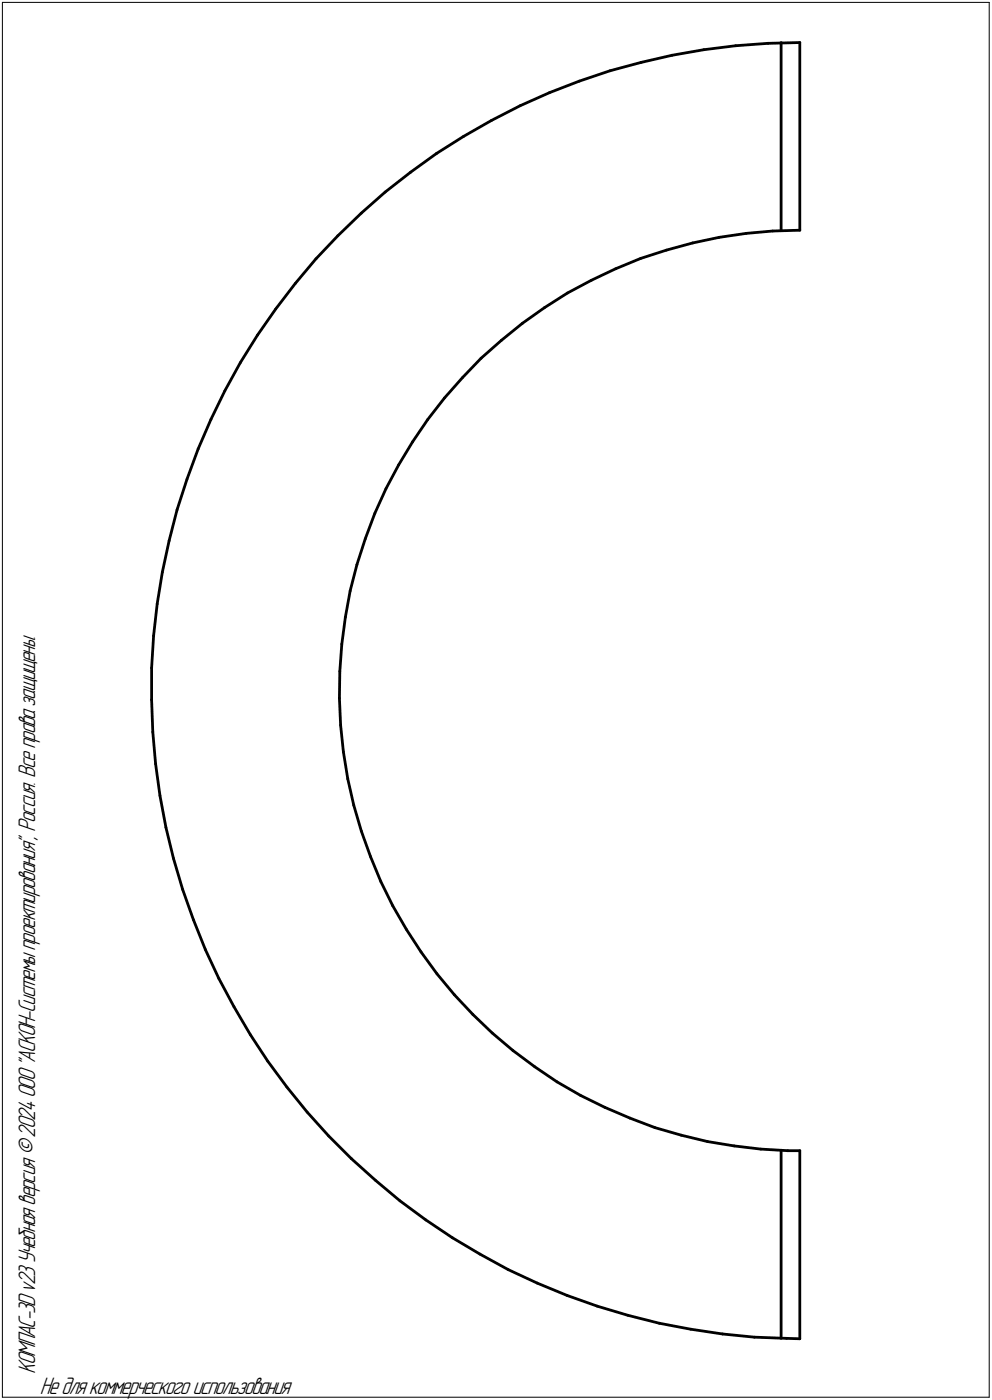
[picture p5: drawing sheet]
<svg xmlns="http://www.w3.org/2000/svg" width="211mm" height="298mm" viewBox="0 0 211 298" stroke-linecap="round" stroke-linejoin="round" font-family="sans-serif">
<g fill="none" stroke="#000" stroke-width=".59">
<path d="M116.9 19.7l6.4-2.4zM123.3 17.3l6.5-2.2zM129.8 15.1l6.6-1.8zM136.4 13.3l6.6-1.5zM143 11.8l6.8-1.2zM149.8 10.6l6.7-.9zM156.5 9.7l6.9-.5zM163.4 9.2l6.8-.1zM166.2 9.1v40zM170.2 9.1v39.9zM87.4 36.7l5.5-4zM92.9 32.7l5.7-3.7z"/>
<path d="M98.6 29l6-3.3zM104.6 25.7l6.1-3.2zM110.7 22.5l6.2-2.8zM67.2 55.1l-4.4 5.3zM71.9 50.2l5-4.8zM71.9 50.2l-4.7 4.9zM76.9 45.4l5.1-4.5zM82 40.9l5.4-4.2zM125.8 59.7l5.2-2.5zM131 57.2l5.3-2.2zM136.3 55l5.5-1.7zM141.8 53.3l5.6-1.6z"/>
<path d="M147.4 51.7l5.6-1.2zM153 50.5l5.7-.8zM158.7 49.7l5.7-.5zM164.4 49.2l5.8-.2zM51.1 77.2l-3.3 6zM54.8 71.4l-3.7 5.8zM58.7 65.8l-3.9 5.6zM62.8 60.4l-4.1 5.4zM102.4 76.3l4.3-3.8zM102.4 76.3l-4 4.1zM106.7 72.5l4.5-3.7zM111.2 68.8l4.6-3.3z"/>
<path d="M115.8 65.5l4.9-3.1zM120.7 62.4l5.1-2.7zM42.2 95.6l-2.4 6.4zM44.9 89.3l-2.7 6.3zM47.8 83.2l-2.9 6.1zM84.8 99l-2.7 5.1zM87.8 94.1l-3 4.9zM91 89.3l-3.2 4.8zM94.6 84.8l-3.6 4.5zM98.4 80.4l-3.8 4.4zM36 115.1l-1.5 6.7zM37.7 108.5l-1.7 6.6z"/>
<path d="M39.8 102l-2.1 6.5zM77.7 114.7l-1.8 5.5zM79.8 109.3l-2.1 5.4zM82.1 104.1l-2.3 5.2zM32.7 135.4l-.4 6.8zM33.4 128.6l-.7 6.8zM34.5 121.8l-1.1 6.8zM72.7 137.2l-.4 5.7zM73.5 131.4l-.8 5.8zM74.5 125.8l-1 5.6zM75.9 120.2l-1.4 5.6zM32.3 142.2v6.8z"/>
<path d="M32.3 149l.2 6.9zM32.5 155.9l.6 6.7zM72.2 148.7l.3 5.7zM72.3 142.9l-.1 5.8zM72.5 154.4l.6 5.7zM33.1 162.6l.9 6.8zM34 169.4l1.3 6.8zM35.3 176.2l1.6 6.6zM73.1 160.1l.9 5.8zM74 165.9l1.3 5.5zM75.3 171.4l1.6 5.6zM76.9 177l1.9 5.4z"/>
<path d="M36.9 182.8l2 6.6zM38.9 189.4l2.2 6.4zM41.1 195.8l2.6 6.4zM78.8 182.4l2.2 5.3zM81 187.7l2.6 5.2zM83.6 192.9l2.8 5zM86.4 197.9l3.2 4.8zM43.7 202.2l2.9 6.2zM46.6 208.4l3.2 6zM49.8 214.4l3.5 5.9zM89.6 202.7l3.4 4.6zM93 207.3l3.7 4.5z"/>
<path d="M96.7 211.8l3.9 4.2zM100.6 216l4.1 4zM104.7 220l4.4 3.7zM53.3 220.3l3.7 5.7zM57 226l4 5.5zM61 231.5l4.4 5.3zM65.4 236.8l4.5 5.1zM109.1 223.7l4.7 3.5zM113.8 227.2l4.7 3.2zM118.5 230.4l5 2.9zM123.5 233.3l5.2 2.5zM128.7 235.8l5.3 2.3z"/>
<path d="M134 238.1l5.4 2zM69.9 241.9l4.9 4.8zM74.8 246.7l5 4.6zM79.8 251.3l5.3 4.4zM85.1 255.7l5.5 4.1zM90.6 259.8l5.7 3.8zM139.4 240.1l5.5 1.6zM144.9 241.7l5.6 1.4zM150.5 243.1l5.7 .9zM156.2 244l5.7 .7zM161.9 244.7l5.7 .3zM166.2 244.9v40.1z"/>
<path d="M167.6 245h2.6zM170.2 245v40.1zM96.3 263.6l5.8 3.4zM102.1 267l6 3.3zM108.1 270.3l6.2 2.9zM114.3 273.2l6.3 2.6zM120.6 275.8l6.5 2.3zM127.1 278.1l6.5 2zM133.6 280.1l6.7 1.7zM140.3 281.8l6.7 1.2zM147 283l6.8 1.1zM153.8 284.1l6.7 .6z"/>
<path d="M160.5 284.7l6.9 .3zM167.4 285l2.8 .1z"/>
</g>
<path d="M.5 .5v297zM.5 .5h210zM210.5 .5v297zM.5 297.5h210z" fill="none" stroke="#000" stroke-width=".21"/>
<g font-size="5.4">
<text x="7.5" y="292.5" transform="rotate(-90 7.5 292.5)">КОМПАС-3Dv23Учебнаяверсия©2024ООО&quot;АСКОН-Системыпроектирования&quot;, Россия. Всеправазащищены.</text>
<text x="8.5" y="296.7">Недлякоммерческогоиспользования</text>
</g>
</svg>
